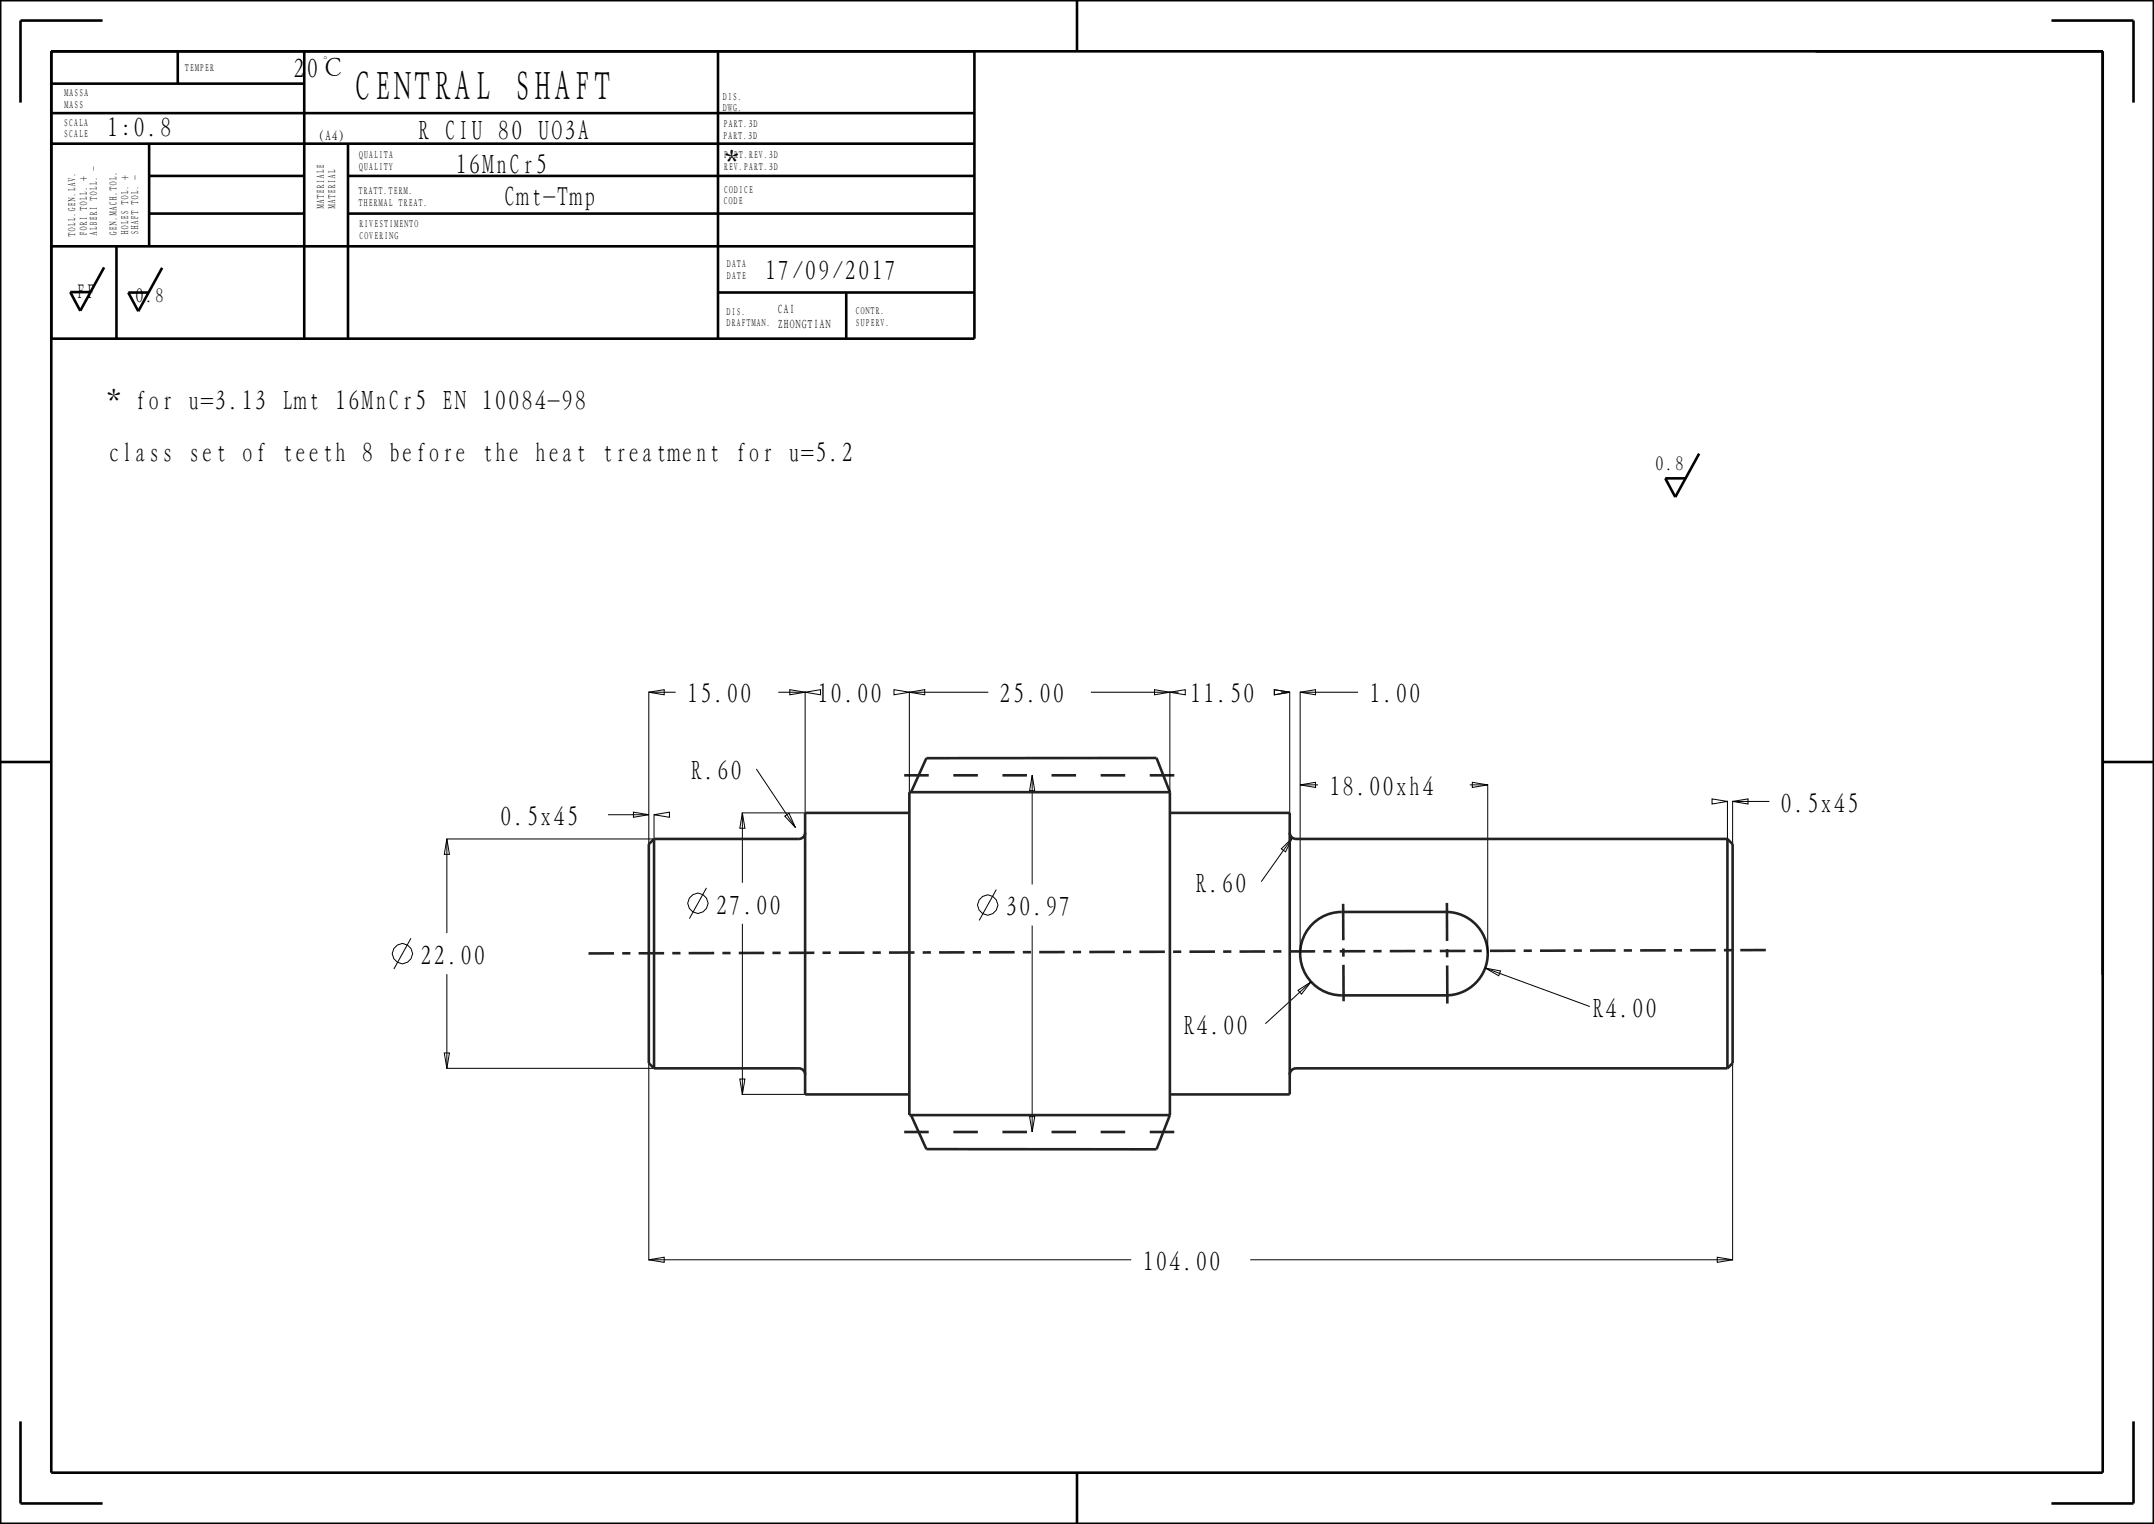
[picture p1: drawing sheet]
<svg xmlns="http://www.w3.org/2000/svg" width="420mm" height="297mm" viewBox="0 0 420 297" stroke-linecap="round" stroke-linejoin="round" font-family="sans-serif">
<g fill="none" stroke="#000" stroke-width=".19">
<path d="M126.5 134.9l3-.5v1zM126.5 134.8v51M126.5 134.9h5.3M151.8 134.9h5.4M154 134.4l3 .5-3 .5zM157 134.9l3-.5v1zM157 134.8v28.6M174.3 134.4l3 .5-3 .5zM177.2 134.9h15.5M177.3 134.9l3-.5v1zM177.3 134.8v23.6M212.7 134.9h17.1"/>
<path d="M225.1 134.4l3 .5-3 .5zM228.1 134.9l3-.5v1zM228.1 134.8v23.6M248.5 134.4l3 .5-3 .5zM249.8 134.9h1.7M251.5 134.8v51M253.5 134.9l3-.5v1zM253.5 134.8v51M253.5 134.9h11.3M118.6 158.8h7.9M123.5 158.3l3 .5-3 .5zM127.5 158.8l3-.5v1z"/>
<path d="M127.5 158.6v27.2M127.5 158.8h.5M144.6 158.4h12.3M144.8 158.4l.5 3h-1zM144.8 158.4v13.6M147.5 149.9l7.6 11.4M153 159l.8-.5 1.3 2.8zM201.3 151.1l.5 3h-1zM201.3 151.1v21.3M253.5 153l3-.5v1zM253.5 153h3.5M286.6 153h3.5"/>
<path d="M287.1 152.5l3 .5-3 .5zM290.1 152.8v33M333.8 155.7l3 .5-3 .5zM336.3 156.2h.5M336.8 156.1v29.7M337.8 156.2l3-.5v1zM337.8 156.2h7.2M337.8 156.1v29.7M87 163.5h40.5M87.1 163.5l.5 3h-1zM87.1 163.5v18.3M137.8 173l-3.4 6"/>
<path d="M194.3 173.4l-3.4 6M252 163.3l-1.3 2.7-.9-.6zM252 163.3l-6.1 8.5M80.1 182.8l-3.3 6M87.1 189.8v18.4M126.5 185.9v59.7M144.8 180v33.3M201.3 180.4v40.2M253.1 193l2.5-1.7-1.8 2.4zM255.6 191.3l-8.9 8.2M289.6 188.7l3 .5-.4 1zM289.6 188.7l20.4 7.5"/>
<path d="M337.8 185.9v59.7M86.6 205.2h1l-.5 3zM87 208.2h40.5M144.3 210.3h1l-.5 3zM144.6 213.3h12.3M200.8 217.6h1l-.5 3zM126.5 245.5l3-.5v1zM126.5 245.5h94.1M243.8 245.5h94M334.8 245l3 .5-3 .5z"/>
<circle cx="136" cy="176" r="1.96"/>
<circle cx="192.6" cy="176.4" r="1.96"/>
<circle cx="78.4" cy="185.8" r="1.96"/>
</g>
<g fill="none" stroke="#222226" stroke-width=".51">
<path d="M0 0h420v297h-420zM228.1 154.4l-2.6-6.7-44.9 .1-3 6.7M261.9 176.1v7.1M282.1 176l.1 7.4M119.7 185.8h-4.9M122.9 185.8h-1.6M129.5 185.8h-5M132.7 185.8h-1.6M139.3 185.7l-5 .1M142.4 185.7h-1.5M149 185.7h-5M152.2 185.7h-1.6"/>
<path d="M158.8 185.7h-5M162 185.7h-1.6M168.6 185.7h-5M171.7 185.6h-1.6M178.3 185.6h-5M181.5 185.6h-1.6M188.1 185.6h-5M191.3 185.6h-1.6M197.8 185.6h-4.9M201 185.6h-1.6M207.6 185.5l-5 .1M210.8 185.5h-1.6"/>
<path d="M217.4 185.5h-5M220.6 185.5h-1.6M227.1 185.5h-4.9M230.3 185.5h-1.6M236.9 185.5h-5M240.1 185.4l-1.6 .1M246.7 185.4h-5M249.9 185.4h-1.6M255.7 180.3a8.1 8.1 0 0 1 5.9-2.6h20.4a8.1 8.1 0 0 1 8.1 8.1 8.1 8.1 0 0 1-8.1 8.2h-20.4a8.1 8.1 0 0 1-7.4-4.9 8.1 8.1 0 0 1 1.5-8.8zM256.4 185.4h-4.9M259.6 185.4h-1.6M261.9 184.8v1.6"/>
<path d="M261.9 184.8h.1M261.9 188l.1 7.1M266.2 185.4h-5M269.4 185.4h-1.6M276 185.3l-5 .1M279.2 185.3h-1.6M282.2 185v1.6M282.2 188.2v7.4M285.7 185.3h-5M288.9 185.3h-1.6M295.5 185.3h-5M298.7 185.3h-1.6"/>
<path d="M305.3 185.3h-5M308.4 185.3h-1.6M315 185.2h-5M318.2 185.2h-1.6M324.8 185.2h-5M328 185.2h-1.6M334.5 185.2h-4.9M336.1 185.2h.1M337.7 185.2h-1.6M344.3 185.1l-5 .1M177.6 217.2l3 6.7 44.9 .1 2.6-6.7"/>
</g>
<path d="M176.3 151.1h53.6M176.3 220.6h53.6" fill="none" stroke="#222226" stroke-width=".51" stroke-dasharray="4.8 4.8" stroke-linecap="butt"/>
<!-- layer: 0 -->
<g fill="none" stroke="#000" stroke-width=".51">
<path d="M10 10h180v56h-180zM10 16.3h49.3M34.7 10v6.3M59.3 10v56M140 10v56M354 10h56v180M10 28h180M10 22h180M29.1 28v20M29.1 34.3h30.2M67.9 28v38M67.9 34.3h122.1"/>
<path d="M10 48h180M20.3 52.1l-4.7 8.5-1.9-3.7h4M22.7 48v18M29.1 41.6h30.2M31.6 52.2l-4.6 8.5-2-3.7h4M67.9 41.6h122.1M140 57h50M165 57v9M331.3 88.4l-4.6 8.5-2-3.7h4"/>
</g>
<!-- layer: 02___PRT_ALL_AXES -->
<path d="M177.3 158.4h-20.3v54.9h20.3M177.3 154.4h50.8v62.9h-50.8zM228.1 158.4h23.4v54.9h-23.4M127.5 163.5l-1 1v42.7l1 1M127.5 163.5v44.7M157 162.3a1.22 1.22 0 0 1-1.2 1.2h-28.3M251.5 162.3a1.22 1.22 0 0 0 1.2 1.2h84.1M336.8 163.5l1 1v42.7l-1 1M336.8 163.5v44.7M127.5 208.2h28.3a1.22 1.22 0 0 1 1.2 1.2M336.8 208.2h-84.1a1.22 1.22 0 0 0-1.2 1.2" fill="none" stroke="#222226" stroke-width=".51"/>
<!-- layer: ____ -->
<path d="M0 0h420v297h-420zM10 10h400v277h-400zM20 4h-16v16M210 0v10M400 4h16v16M0 148.5h10M410 148.5h10M4 277v16h16M416 277v16h-16M210 287v10" fill="none" stroke="#000" stroke-width=".51"/>
<text font-size="7.8" x="68.7" y="19.4">CENTRAL SHAFT</text>
<g font-size="5.2">
<text x="57.1" y="15">20℃</text>
<text x="20.7" y="26.6">1:0.8</text>
<text x="81.2" y="27.1">R CIU 80 UO3A</text>
<text x="88.6" y="33.7">16MnCr5</text>
<text x="141.4" y="33.2">*</text>
<text x="98" y="40">Cmt-Tmp</text>
<text x="148.9" y="54.4">17/09/2017</text>
<text x="20.9" y="79.7">* for u=3.13 Lmt 16MnCr5 EN 10084-98</text>
<text x="20.9" y="89.9">class set of teeth 8 before the heat treatment for u=5.2</text>
<text x="133.8" y="136.9">15.00</text>
<text x="159.2" y="136.9">10.00</text>
<text x="194.7" y="136.9">25.00</text>
<text x="231.8" y="136.9">11.50</text>
<text x="266.8" y="136.9">1.00</text>
<text x="134.4" y="151.9">R.60</text>
<text x="259" y="155">18.00xh4</text>
<text x="97.4" y="160.8">0.5x45</text>
<text x="347" y="158.2">0.5x45</text>
<text x="232.9" y="173.8">R.60</text>
<text x="139.4" y="178">27.00</text>
<text x="195.9" y="178.4">30.97</text>
<text x="81.8" y="187.8">22.00</text>
<text x="230.5" y="201.5">R4.00</text>
<text x="310.2" y="198.2">R4.00</text>
<text x="222.6" y="247.5">104.00</text>
</g>
<g font-size="3.9">
<text x="14.8" y="58">FF</text>
<text x="26.2" y="58.9">0.8</text>
<text x="322.6" y="91.6">0.8</text>
</g>
<text font-size="2.6" x="62.1" y="27.2">(A4)</text>
<g font-size="2.3">
<text x="151.5" y="60.9">CAI</text>
<text x="151.5" y="63.9">ZHONGTIAN</text>
</g>
<g font-size="2">
<text x="36" y="13.8">TEMPER</text>
<text x="12.4" y="21">MASS</text>
<text x="12.4" y="18.7">MASSA</text>
<text x="140.9" y="21.7">DWG.</text>
<text x="140.9" y="19.4">DIS.</text>
<text x="12.4" y="26.7">SCALE</text>
<text x="12.4" y="24.5">SCALA</text>
<text x="141" y="27">PART.3D</text>
<text x="141" y="24.7">PART.3D</text>
<text x="69.9" y="33.1">QUALITY</text>
<text x="69.9" y="30.9">QUALITA</text>
<text x="141.1" y="33.1">REV.PART.3D</text>
<text x="141.1" y="30.8">PART.REV.3D</text>
<text x="63.1" y="40.8" transform="rotate(-90 63.1 40.8)">MATERIALE</text>
<text x="65.4" y="40.8" transform="rotate(-90 65.4 40.8)">MATERIAL</text>
<text x="69.8" y="40.1">THERMAL TREAT.</text>
<text x="69.9" y="37.9">TRATT.TERM.</text>
<text x="141" y="39.8">CODE</text>
<text x="141" y="37.5">CODICE</text>
<text x="14.7" y="46.2" transform="rotate(-90 14.7 46.2)">TOLL.GEN.LAV.</text>
<text x="16.9" y="46" transform="rotate(-90 16.9 46)">FORI TOLL. +</text>
<text x="18.9" y="46" transform="rotate(-90 18.9 46)">ALBERI TOLL. -</text>
<text x="22.7" y="46.1" transform="rotate(-90 22.7 46.1)">GEN.MACH.TOL.</text>
<text x="25" y="45.8" transform="rotate(-90 25 45.8)">HOLES TOL. +</text>
<text x="26.9" y="45.8" transform="rotate(-90 26.9 45.8)">SHAFT TOL. -</text>
<text x="70" y="46.5">COVERING</text>
<text x="70" y="44.3">RIVESTIMENTO</text>
<text x="141.7" y="52.1">DATA</text>
<text x="141.6" y="54.3">DATE</text>
<text x="141.6" y="63.6">DRAFTMAN.</text>
<text x="141.6" y="61.3">DIS.</text>
<text x="166.8" y="63.5">SUPERV.</text>
<text x="166.8" y="61.2">CONTR.</text>
</g>
</svg>
